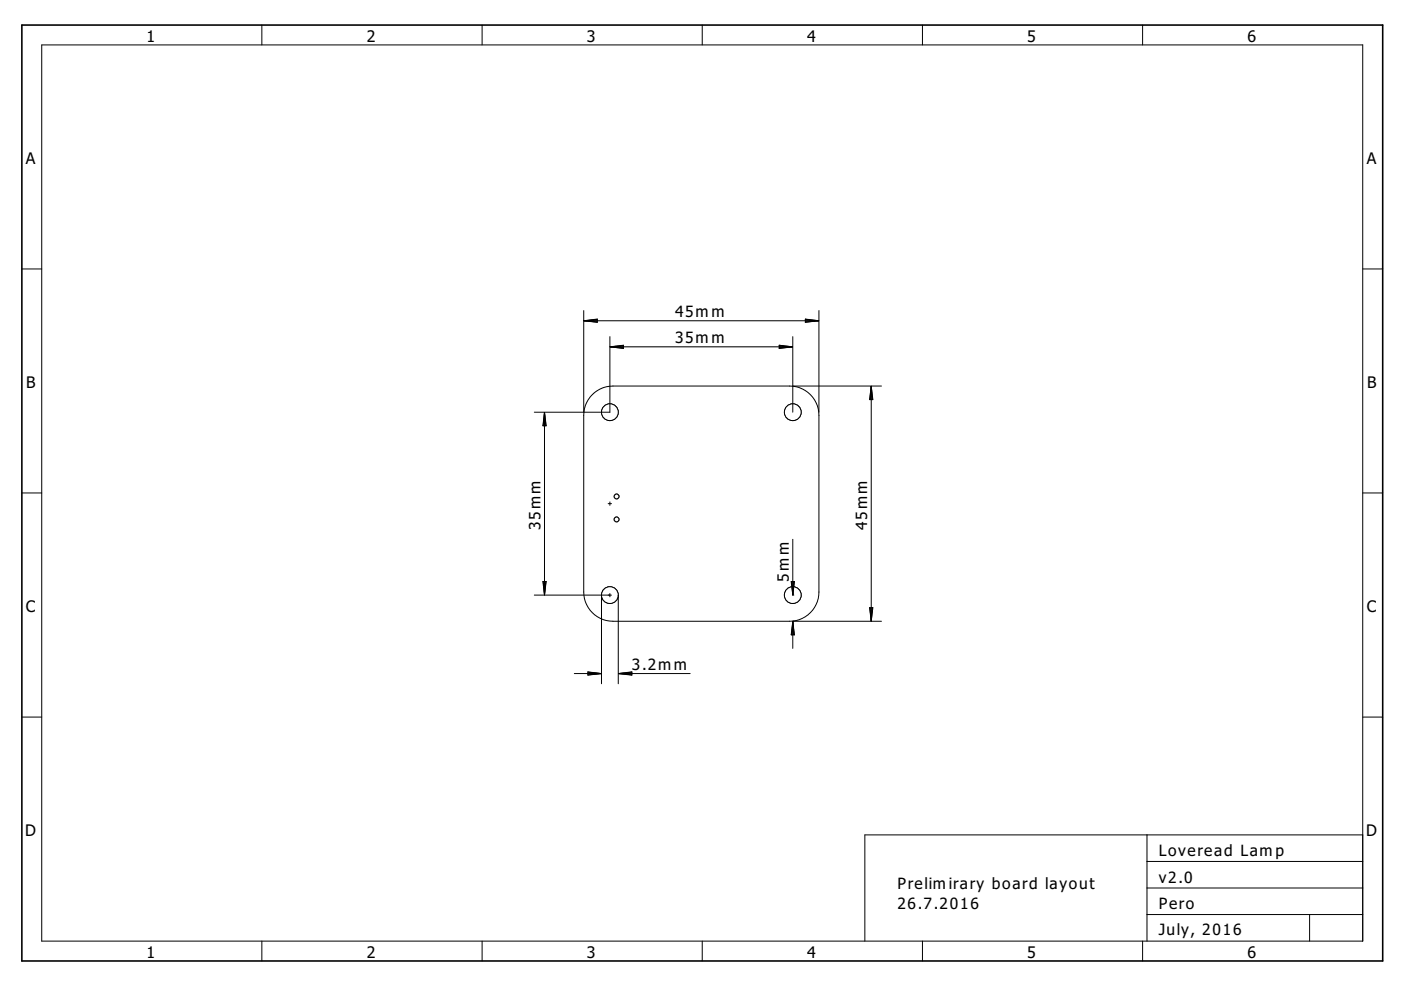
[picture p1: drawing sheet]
<svg xmlns="http://www.w3.org/2000/svg" width="297mm" height="210mm" viewBox="0 0 297 210" stroke-linecap="round" stroke-linejoin="round" font-family="sans-serif">
<g fill="none" stroke="#000" stroke-width=".21">
<path d="M130 131.7a6.2 6.2 0 0 1-6.2-6.2v-37.4a6.2 6.2 0 0 1 6.2-6.2h37.4a6.2 6.2 0 0 1 6.2 6.2v37.4a6.2 6.2 0 0 1-6.2 6.2"/>
<circle cx="129.3" cy="87.4" r="1.78"/>
</g>
<circle cx="129.3" cy="87.4" r="1.78" fill="#fff" stroke="#000" stroke-width=".21"/>
<circle cx="168.1" cy="87.4" r="1.78" fill="none" stroke="#000" stroke-width=".21"/>
<circle cx="168.1" cy="87.4" r="1.78" fill="#fff" stroke="#000" stroke-width=".21"/>
<circle cx="168.1" cy="126.2" r="1.78" fill="none" stroke="#000" stroke-width=".21"/>
<circle cx="168.1" cy="126.2" r="1.78" fill="#fff" stroke="#000" stroke-width=".21"/>
<circle cx="129.3" cy="126.2" r="1.78" fill="none" stroke="#000" stroke-width=".21"/>
<circle cx="129.3" cy="126.2" r="1.78" fill="#fff" stroke="#000" stroke-width=".21"/>
<circle cx="130.7" cy="105.3" r=".51" fill="none" stroke="#000" stroke-width=".21"/>
<circle cx="130.7" cy="105.3" r=".51" fill="#fff" stroke="#000" stroke-width=".21"/>
<circle cx="130.7" cy="110.1" r=".51" fill="none" stroke="#000" stroke-width=".21"/>
<circle cx="130.7" cy="110.1" r=".51" fill="#fff" stroke="#000" stroke-width=".21"/>
<g fill="none" stroke="#000" stroke-width=".21">
<path d="M8.8 9.5h280.1v190h-280.1zM55.5 5.3v4.2M102.2 5.3v4.2M148.9 5.3v4.2M195.6 5.3v4.2M242.3 5.3v4.2M4.6 57h4.2M288.9 57h4.3M123.8 65.8v21.6M123.8 68h49.8M123.8 68l2.8-.4v.7zM123.8 68l2.8 .1"/>
<path d="M123.8 68l2.8 .3M126.6 67.9l-2.8 .1M126.6 67.7l-2.8 .3M129.3 71.4v16h-16M129.4 73.5h38.6M129.4 73.5l2.8-.3v.7zM129.4 73.5l2.8 .2M129.4 73.5l2.8 .3M132.2 73.4l-2.8 .1M132.2 73.3l-2.8 .2M165.2 73.2l2.8 .3-2.8 .4zM165.2 73.4l2.8 .1"/>
<path d="M165.2 73.3l2.8 .2M168 73.5l-2.8 .2M168 73.5l-2.8 .3M168.1 71.4v16M170.8 67.6l2.8 .4-2.8 .3zM170.8 67.9l2.8 .1M170.8 67.7l2.8 .3M173.6 68l-2.8 .1M173.6 68l-2.8 .3M173.6 65.8v21.6M115.4 87.5v38.6M115.4 87.5l.4 2.8h-.7z"/>
<path d="M115.4 87.5l-.1 2.8M115.4 87.5l.2 2.8M115.4 87.5l-.2 2.8M115.4 87.5l.3 2.8M168.1 81.9h18.8M184.7 81.9v49.8M184.7 81.9l.4 2.8h-.7zM184.7 81.9l-.1 2.8M184.7 81.9l.1 2.8M184.7 81.9l-.3 2.8M184.7 81.9l.3 2.8M4.6 104.5h4.2"/>
<path d="M128.9 106.8h.7M129.3 106.4v.7M168.1 114.3v11.8M288.9 104.5h4.3M113.3 126.2h16.3M115.1 123.3h.7l-.4 2.8zM115.2 123.3l.2 2.8M115.3 123.3l.1 2.8M115.6 123.3l-.2 2.8M115.7 123.3l-.3 2.8M127.5 126.2v18.8M129.3 125.8v.7"/>
<path d="M130 131.7h37.4M131.1 126.2v18.8M167.7 123.3h.7l-.3 2.8zM167.8 123.3l.3 2.8M167.9 123.3l.2 2.8M168.1 126.2h.1M168.1 131.7h.1M168.1 131.7h18.8M168.1 131.8v5.7M168.1 131.8l.3 2.8h-.7zM168.1 131.8l-.2 2.8M168.1 131.8l.1 2.8"/>
<path d="M168.1 131.8l-.3 2.8M168.1 131.8l.3 2.8M168.2 123.3l-.1 2.8M168.4 123.3l-.3 2.8M184.4 128.8h.7l-.4 2.9zM184.4 128.8l.3 2.9M184.6 128.8l.1 2.9M184.8 128.8l-.1 2.9M185 128.8l-.3 2.9M4.6 152h4.2M121.8 142.8h5.7M124.7 142.5l2.8 .3-2.8 .4z"/>
<path d="M124.7 142.7l2.8 .1M124.7 142.5l2.8 .3M127.5 142.8l-2.8 .1M127.5 142.8l-2.8 .3M131.1 142.8h15.2M131.1 142.8l2.9-.3v.7zM131.1 142.8l2.9 .1M131.1 142.8l2.9 .3M134 142.7l-2.9 .1M134 142.5l-2.9 .3M288.9 152h4.3M243.2 177v22.5"/>
<path d="M288.9 177h-105.5v22.5M55.5 199.5v4.3M102.2 199.5v4.3M148.9 199.5v4.3M195.6 199.5v4.3M242.3 199.5v4.3M243.2 193.9h45.7M243.2 188.3h45.7M243.2 182.6h45.7M277.7 193.9v5.6"/>
</g>
<path d="M4.6 5.3h288.6v198.5h-288.6z" fill="none" stroke="#000" stroke-width=".34"/>
<g font-size="4.1">
<text x="31.1" y="8.9">1</text>
<text x="77.8" y="8.9">2</text>
<text x="124.4" y="8.9">3</text>
<text x="171.1" y="8.9">4</text>
<text x="217.8" y="8.9">5</text>
<text x="264.5" y="8.9">6</text>
<text x="5.5" y="34.7">A</text>
<text x="289.8" y="34.7">A</text>
<text x="5.5" y="82.2">B</text>
<text x="289.8" y="82.2">B</text>
<text x="5.5" y="129.7">C</text>
<text x="289.8" y="129.7">C</text>
<text x="5.4" y="177.2">D</text>
<text x="289.7" y="177.2">D</text>
<text x="31.1" y="203.1">1</text>
<text x="77.8" y="203.1">2</text>
<text x="124.4" y="203.1">3</text>
<text x="171.1" y="203.1">4</text>
<text x="217.8" y="203.1">5</text>
<text x="264.5" y="203.1">6</text>
</g>
<g font-size="4">
<text x="143.1" y="67.2">45mm</text>
<text x="143.1" y="72.7">35mm</text>
<text x="114.6" y="112.4" transform="rotate(-90 114.6 112.4)">35mm</text>
<text x="183.9" y="112.4" transform="rotate(-90 183.9 112.4)">45mm</text>
<text x="167.2" y="123.3" transform="rotate(-90 167.2 123.3)">5mm</text>
<text x="134" y="142">3.2mm</text>
<text x="245.7" y="181.6">Loveread Lamp</text>
<text x="190.3" y="188.5">Prelimirary board layout</text>
<text x="245.7" y="187.1">v2.0</text>
<text x="190.3" y="192.7">26.7.2016</text>
<text x="245.7" y="192.7">Pero</text>
<text x="245.7" y="198.2">July, 2016</text>
</g>
</svg>
